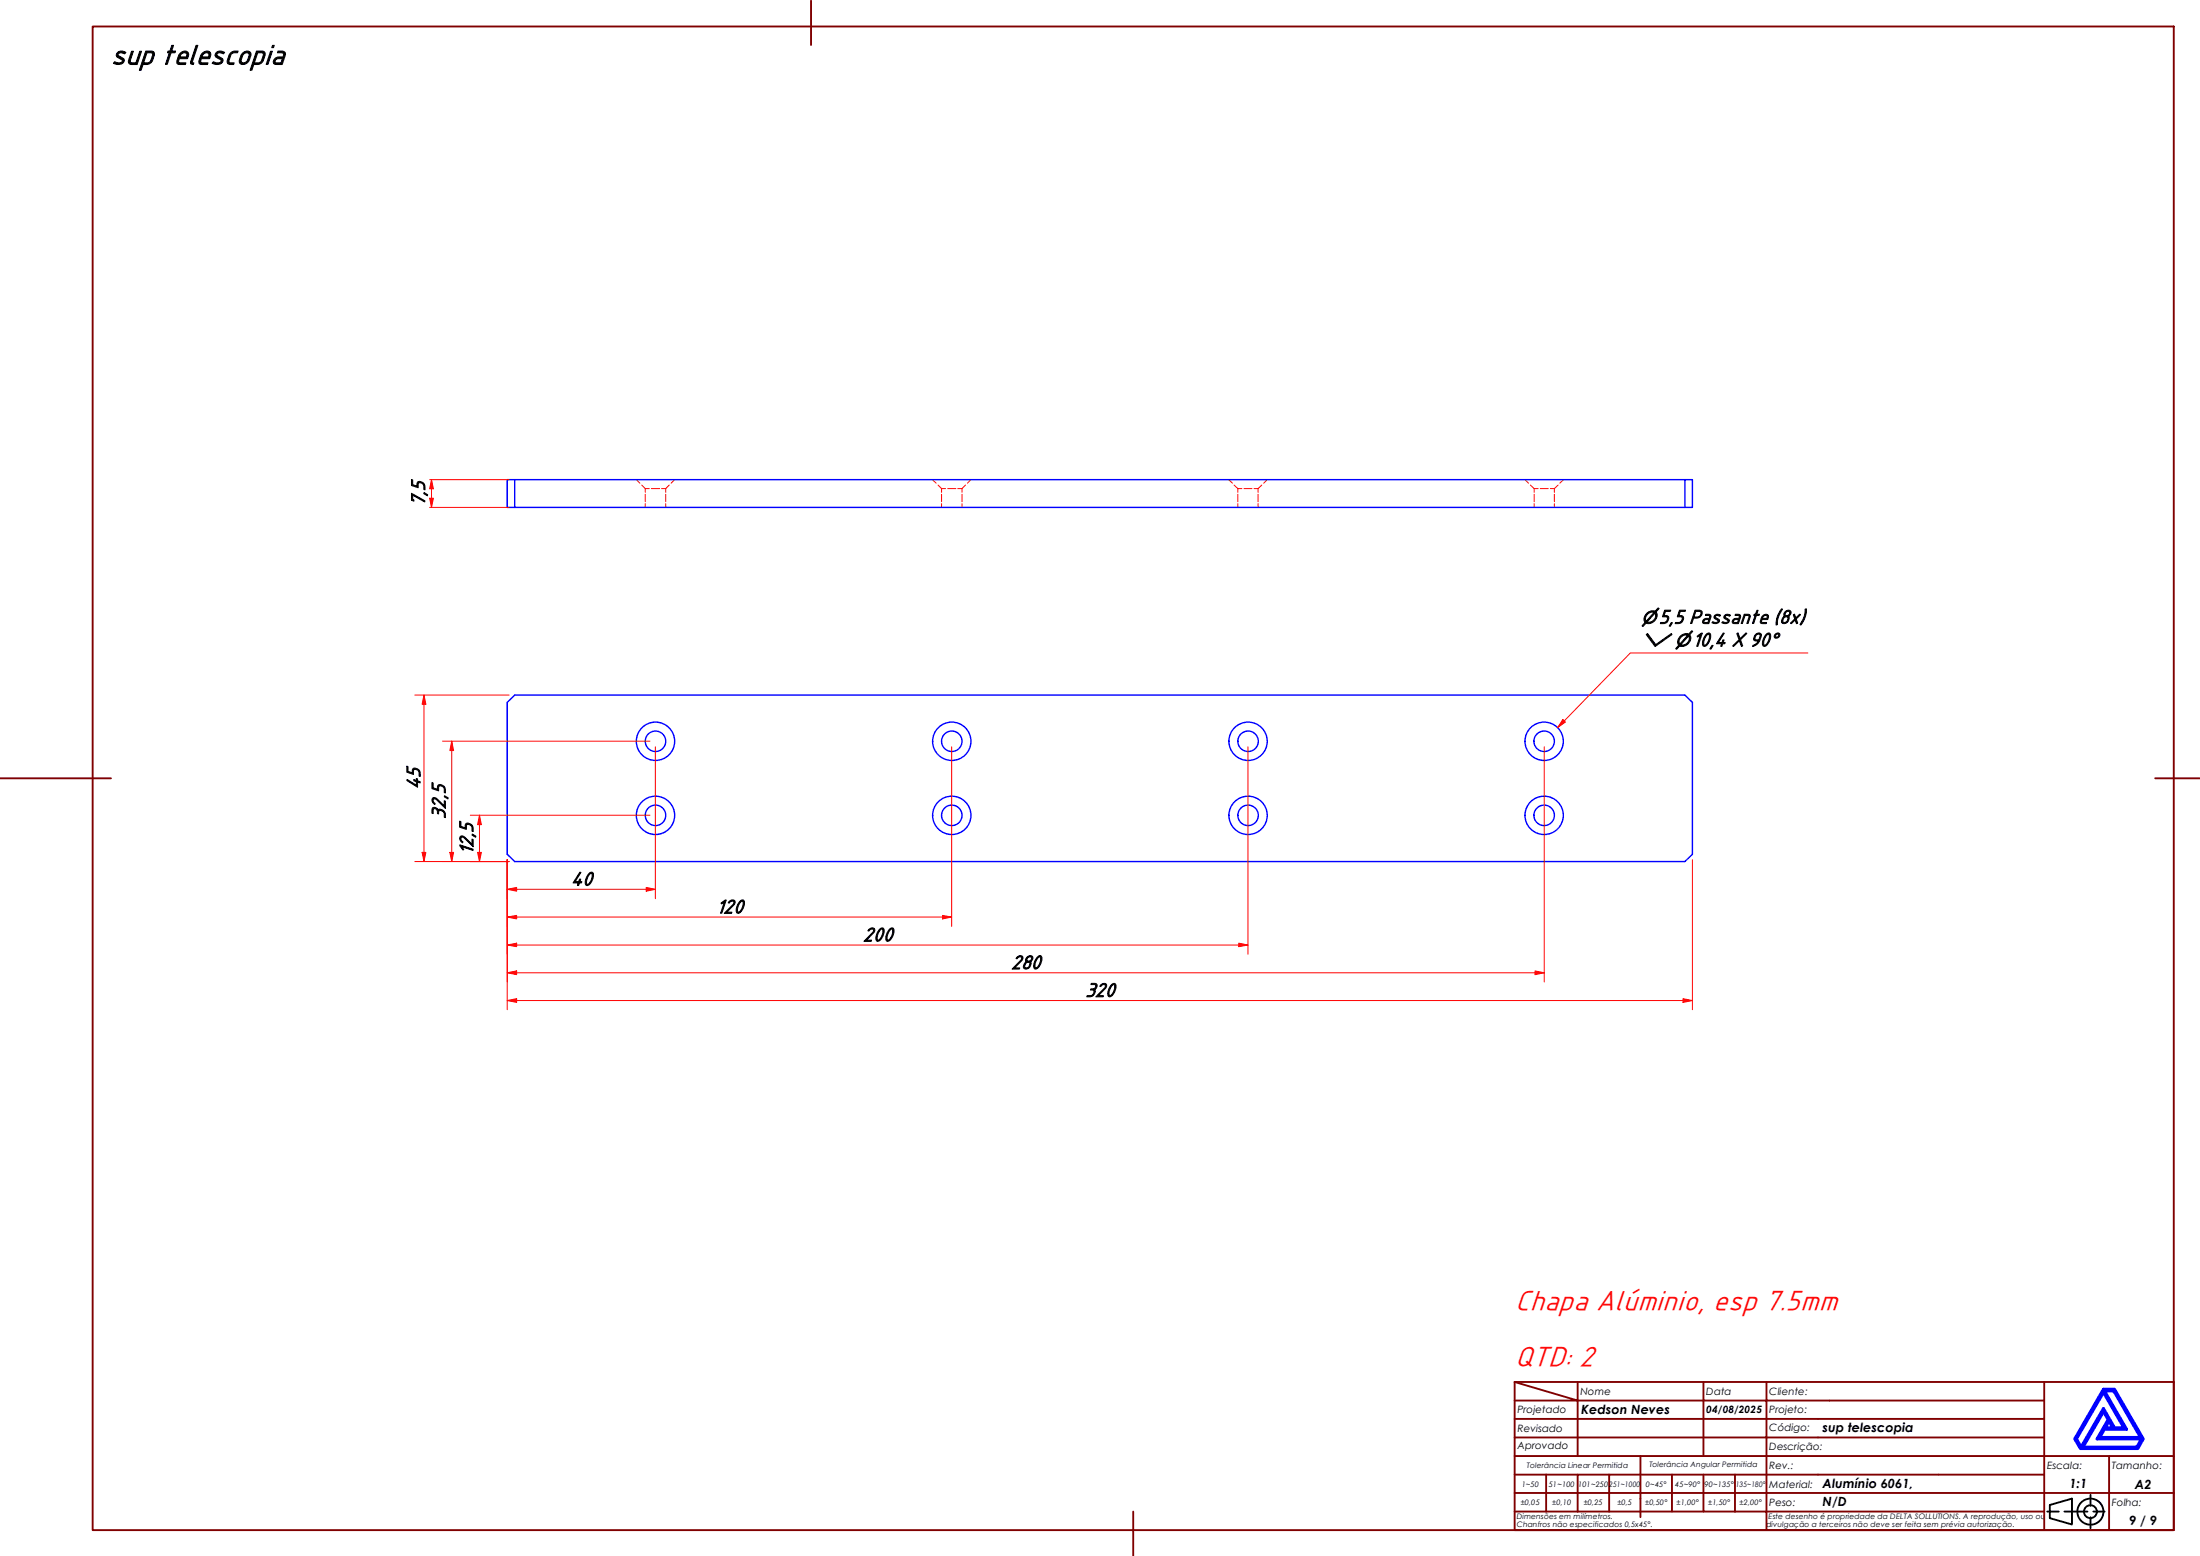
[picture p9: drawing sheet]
<svg xmlns="http://www.w3.org/2000/svg" width="594mm" height="420mm" viewBox="0 0 594 420" stroke-linecap="round" stroke-linejoin="round" font-family="sans-serif">
<!-- layer: Visible (ABNT) -->
<g fill="none" stroke="#00f" stroke-width=".38">
<path d="M139 137h-2v-7.5h2v7.5h316M139 129.5h316M455 129.5h2v7.5h-2zM137 189.7l2-2h316l2 2v41l-2 1.9h-316l-2-1.9z"/>
<circle cx="177" cy="200.2" r="2.76"/>
<circle cx="177" cy="200.2" r="5.2"/>
<circle cx="257" cy="200.2" r="2.76"/>
<circle cx="257" cy="200.2" r="5.2"/>
<circle cx="337" cy="200.2" r="2.76"/>
<circle cx="337" cy="200.2" r="5.2"/>
<circle cx="417" cy="200.2" r="2.76"/>
<circle cx="417" cy="200.2" r="5.2"/>
<circle cx="177" cy="220.2" r="2.76"/>
<circle cx="177" cy="220.2" r="5.2"/>
<circle cx="257" cy="220.2" r="2.76"/>
<circle cx="257" cy="220.2" r="5.2"/>
<circle cx="337" cy="220.2" r="2.76"/>
<circle cx="337" cy="220.2" r="5.2"/>
<circle cx="417" cy="220.2" r="2.76"/>
<circle cx="417" cy="220.2" r="5.2"/>
</g>
<!-- layer: Hidden (ABNT) -->
<g fill="none" stroke="#f00" stroke-width=".27">
<path d="M171.8 129.5l1 1M173.3 131l.9 .9M174.2 131.9h1.1M174.2 131.9v1M174.2 133.5v2M174.2 136v1M175.9 131.9h2.2M178.6 131.9h1.2M179.8 131.9v1M179.8 133.5v2M179.8 136v1M180.7 131l-.9 .9"/>
<path d="M182.2 129.5l-1 1M251.8 129.5l1 1M253.3 131l1 .9M254.3 131.9h1M254.3 131.9v1M254.3 133.5v2M254.3 136v1M255.9 131.9h2.2M258.6 131.9h1.2M259.8 131.9v1M259.8 133.5v2M259.8 136v1"/>
<path d="M260.7 131l-.9 .9M262.2 129.5l-1 1M331.8 129.5l1 1M333.2 131l1.1 .9M334.3 131.9h1M334.3 131.9v1M334.3 133.5v2M334.3 136v1M335.9 131.9h2.2M338.6 131.9h1.1M339.7 131.9v1M339.7 133.5v2"/>
<path d="M339.7 136v1M340.7 131l-1 .9M342.2 129.5l-1 1M411.8 129.5l.9 1M413.3 131l1 .9M414.3 131.9h1.1M414.3 131.9v1M414.3 133.5v2M414.3 136v1M415.9 131.9h2.2M418.7 131.9h1M419.7 131.9v1"/>
<path d="M419.7 133.5v2M419.7 136v1M420.8 131l-1.1 .9M422.2 129.5l-1 1"/>
</g>
<!-- layer: Borda A3/A4 (ABNT) -->
<g fill="none" stroke="#800000" stroke-width=".51">
<path d="M25 7.2h562v406h-562zM219 .2v12M0 210.2h30M582 210.2h12M409 373.2l17 5h-17M409 373.2h178v40h-178zM426 378.2h34v4.9h17M426 378.2v15M426 373.2v5M460 373.2v5h17v4.9M477 373.2v5h75M552 373.2v20h-143"/>
<path d="M409 383.1h51v10.1M409 398.2h17M417.5 398.2v10M434.5 398.2h-8.5v10M443 393.2v16.5M451.5 398.2v10h-42.5M460 398.2v10h8.5M468.5 398.2v10M477 398.2h-42.5v10M477 383.1v5.1h-68M477 398.2v10h75M477 383.1h75"/>
<path d="M477 398.2h75M552 388.2h-75v10M569.5 393.2v9.9h17.5M587 393.2h-35v9.9h17.5v10.1M306 408.2v12M409 403.1h143v10.1M451.5 408.2h8.5M468.5 408.2h8.5v5"/>
</g>
<path d="M568 376l5.5 9.6h-2.5l-3-5.3-6 10.5-1.3-2.3zM568 375.1h3l7.7 13.4-1.4 2.6h-15.5l-1.5-2.6zM568.3 375.6h2.5l7.2 12.6h-11l1.3-2.3h5.9zM568 381.2l1.3 2.1-3 5.2h12l-1.3 2.3h-14.5zM569.5 383.8l1 1.8h-2z" fill="none" stroke="#00f" stroke-width=".83"/>
<!-- layer: 0 -->
<path d="M561.8 391.1h15.5" fill="none" stroke="#000" stroke-width=".27"/>
<g fill="none" stroke="#000" stroke-width=".51">
<path d="M552.8 408.2h3.1M553.5 406.4l6-1.7v6.9l-6-1.7zM557.5 408.2h6.2M564.5 403.6v3M564.5 409.7v3M565.3 408.2h3"/>
<circle cx="564.5" cy="408.2" r="3.5"/>
<circle cx="564.5" cy="408.2" r="1.75"/>
</g>
<path d="M114.5 187.7v2.5" fill="none" stroke="#f00" stroke-width=".27"/>
<path d="M114.5 187.7l.5 2.5h-1z" fill="#f00"/>
<path d="M114.5 187.7l.5 2.5h-1zM114.5 230.2v2.4" fill="none" stroke="#f00" stroke-width=".27"/>
<path d="M114 230.2h1l-.5 2.4z" fill="#f00"/>
<path d="M112 187.7h25.5M114.5 190.2v40M112 232.6h25.5M114 230.2h1l-.5 2.4zM137 270.2h2.5" fill="none" stroke="#f00" stroke-width=".27"/>
<path d="M137 270.2l2.5-.5v1z" fill="#f00"/>
<path d="M137 270.2l2.5-.5v1zM454.5 270.2h2.5" fill="none" stroke="#f00" stroke-width=".27"/>
<path d="M454.5 269.7l2.5 .5-2.5 .5z" fill="#f00"/>
<path d="M137 232.1v40.5M457 232.1v40.5M137 240.1h2.5M139.5 270.2h315M454.5 269.7l2.5 .5-2.5 .5z" fill="none" stroke="#f00" stroke-width=".27"/>
<path d="M137 240.1l2.5-.5v1z" fill="#f00"/>
<path d="M137 240.1l2.5-.5v1zM174.5 240.1h2.5" fill="none" stroke="#f00" stroke-width=".27"/>
<path d="M174.5 239.6l2.5 .5-2.5 .5z" fill="#f00"/>
<path d="M177 201.7v41M137 232.1v10.6M174.5 239.6l2.5 .5-2.5 .5zM137 247.6h2.5M139.5 240.1h35" fill="none" stroke="#f00" stroke-width=".27"/>
<path d="M137 247.6l2.5-.4v.9z" fill="#f00"/>
<path d="M137 247.6l2.5-.4v.9zM254.5 247.6h2.5" fill="none" stroke="#f00" stroke-width=".27"/>
<path d="M254.5 247.2l2.5 .4-2.5 .5z" fill="#f00"/>
<path d="M257 201.7v48.5M137 232.1v18.1M137 255.2h2.5M139.5 247.6h115M254.5 247.2l2.5 .4-2.5 .5z" fill="none" stroke="#f00" stroke-width=".27"/>
<path d="M137 255.2l2.5-.5v.9z" fill="#f00"/>
<path d="M137 255.2l2.5-.5v.9zM334.5 255.2h2.5" fill="none" stroke="#f00" stroke-width=".27"/>
<path d="M334.5 254.7l2.5 .5-2.5 .4z" fill="#f00"/>
<path d="M337 201.7v56M137 232.1v25.6M139.5 255.2h195M334.5 254.7l2.5 .5-2.5 .4zM137 262.7h2.5" fill="none" stroke="#f00" stroke-width=".27"/>
<path d="M137 262.7l2.5-.5v1z" fill="#f00"/>
<path d="M137 262.7l2.5-.5v1zM414.5 262.7h2.5" fill="none" stroke="#f00" stroke-width=".27"/>
<path d="M414.5 262.2l2.5 .5-2.5 .5z" fill="#f00"/>
<path d="M417 201.7v63.5M129.5 230.2v2.4M137 232.1v33.1M139.5 262.7h275M414.5 262.2l2.5 .5-2.5 .5z" fill="none" stroke="#f00" stroke-width=".27"/>
<path d="M129 230.2h1l-.5 2.4z" fill="#f00"/>
<path d="M129 230.2h1l-.5 2.4zM129.5 220.1v2.6" fill="none" stroke="#f00" stroke-width=".27"/>
<path d="M129.5 220.1l.5 2.6h-1z" fill="#f00"/>
<path d="M122 230.2v2.4M127 232.6h10.5M127 220.1h48.5M129.5 220.1l.5 2.6h-1zM129.5 222.7v7.5" fill="none" stroke="#f00" stroke-width=".27"/>
<path d="M121.5 230.2h1l-.5 2.4z" fill="#f00"/>
<path d="M122 200.1v2.6M121.5 230.2h1l-.5 2.4z" fill="none" stroke="#f00" stroke-width=".27"/>
<path d="M122 200.1l.5 2.6h-1z" fill="#f00"/>
<path d="M119.5 200.1h56M122 200.1l.5 2.6h-1zM122 202.7v27.5M119.5 232.6h18" fill="none" stroke="#f00" stroke-width=".27"/>
<path d="M422.4 194.7l-1.8 1.7" fill="none" stroke="#f00" stroke-width=".27"/>
<path d="M422 194.3l.7 .7-2.1 1.4z" fill="#f00"/>
<path d="M488.2 176.3h-48l-17.8 18.4M422 194.3l.7 .7-2.1 1.4z" fill="none" stroke="#f00" stroke-width=".27"/>
<path d="M116.5 129.5v2.5" fill="none" stroke="#f00" stroke-width=".27"/>
<path d="M116.5 129.5l.5 2.5h-1z" fill="#f00"/>
<path d="M116.5 129.5l.5 2.5h-1zM116.5 134.5v2.5" fill="none" stroke="#f00" stroke-width=".27"/>
<path d="M116 134.5h1l-.5 2.5z" fill="#f00"/>
<path d="M116 134.5h1l-.5 2.5zM116 137h21.5M116 129.5h21.5M116.5 132v2.5" fill="none" stroke="#f00" stroke-width=".27"/>
<g font-size="8.2" fill="#f00">
<text x="409.1" y="353.9">Chapa Alúminio, esp 7.5mm</text>
<text x="409.1" y="368.8">QTD: 2</text>
</g>
<text font-size="8.1" x="30" y="17.3">sup telescopia</text>
<g font-size="5.6">
<text x="114.7" y="136.7" transform="rotate(-90 114.7 136.7)">7,5</text>
<text x="447.9" y="168.3">5,5 Passante (8x)</text>
<text x="457" y="174.5">10,4 X 90°</text>
<text x="113.4" y="213.1" transform="rotate(-90 113.4 213.1)">45</text>
<text x="120.2" y="221.2" transform="rotate(-90 120.2 221.2)">32,5</text>
<text x="127.7" y="230.8" transform="rotate(-90 127.7 230.8)">12,5</text>
<text x="154.2" y="239.1">40</text>
<text x="193.4" y="246.5">120</text>
<text x="233" y="254.1">200</text>
<text x="273" y="261.6">280</text>
<text x="293.1" y="269.1">320</text>
</g>
<g font-size="4.8">
<text x="443.2" y="168.3">⌀</text>
<text x="443.2" y="174.5">⌵ ⌀</text>
</g>
<g font-size="3.4">
<text x="427" y="381.9">Kedson Neves</text>
<text x="492.1" y="386.6">sup telescopia</text>
<text x="492.1" y="401.9">Alumínio 6061,</text>
<text x="558.8" y="401.9">1:1</text>
<text x="576.5" y="401.9">A2</text>
<text x="492.1" y="406.7">N/D</text>
<text x="575" y="411.7">9 / 9</text>
</g>
<g font-size="2.7">
<text x="426.8" y="376.7">Nome</text>
<text x="460.8" y="376.7">Data</text>
<text x="477.8" y="376.7">Cliente:</text>
<text x="409.8" y="381.4">Projetado</text>
<text x="460.8" y="381.5">04/08/2025</text>
<text x="477.8" y="381.4">Projeto:</text>
<text x="409.8" y="386.7">Revisado</text>
<text x="477.8" y="386.4">Código:</text>
<text x="409.8" y="391.4">Aprovado</text>
<text x="477.8" y="391.5">Descrição:</text>
<text x="477.8" y="401.7">Material:</text>
<text x="477.8" y="396.7">Rev.:</text>
<text x="552.8" y="396.7">Escala:</text>
<text x="570.3" y="396.7">Tamanho:</text>
<text x="477.8" y="406.6">Peso:</text>
<text x="570.3" y="406.7">Folha:</text>
</g>
<g font-size="2">
<text x="410.9" y="401.4">1~50</text>
<text x="412.3" y="396.4">Tolerância Linear Permitida</text>
<text x="418.2" y="401.4">51~100</text>
<text x="426.1" y="401.4">101~250</text>
<text x="434.5" y="401.4">251~1000</text>
<text x="444.4" y="401.4">0~45°</text>
<text x="445.4" y="396.2">Tolerância Angular Permitida</text>
<text x="452.4" y="401.4">45~90°</text>
<text x="460.3" y="401.4">90~135°</text>
<text x="468.7" y="401.4">135~180°</text>
<text x="410.7" y="406.3">±0,05</text>
<text x="419.2" y="406.3">±0,10</text>
<text x="427.7" y="406.3">±0,25</text>
<text x="436.8" y="406.3">±0,5</text>
<text x="444.2" y="406.3">±0,50°</text>
<text x="452.8" y="406.3">±1,00°</text>
<text x="461.3" y="406.3">±1,50°</text>
<text x="469.7" y="406.3">±2,00°</text>
<text x="409.6" y="410.2">Dimensões em milímetros.</text>
<text x="409.6" y="412.3">Chanfros não especificados 0,5x45°.</text>
<text x="477" y="412.3">divulgação a terceiros não deve ser feita sem prévia autorização.</text>
<text x="477.6" y="410.2">Este desenho é propriedade da DELTA SOLLUTIONS. A reprodução, uso ou</text>
</g>
</svg>
